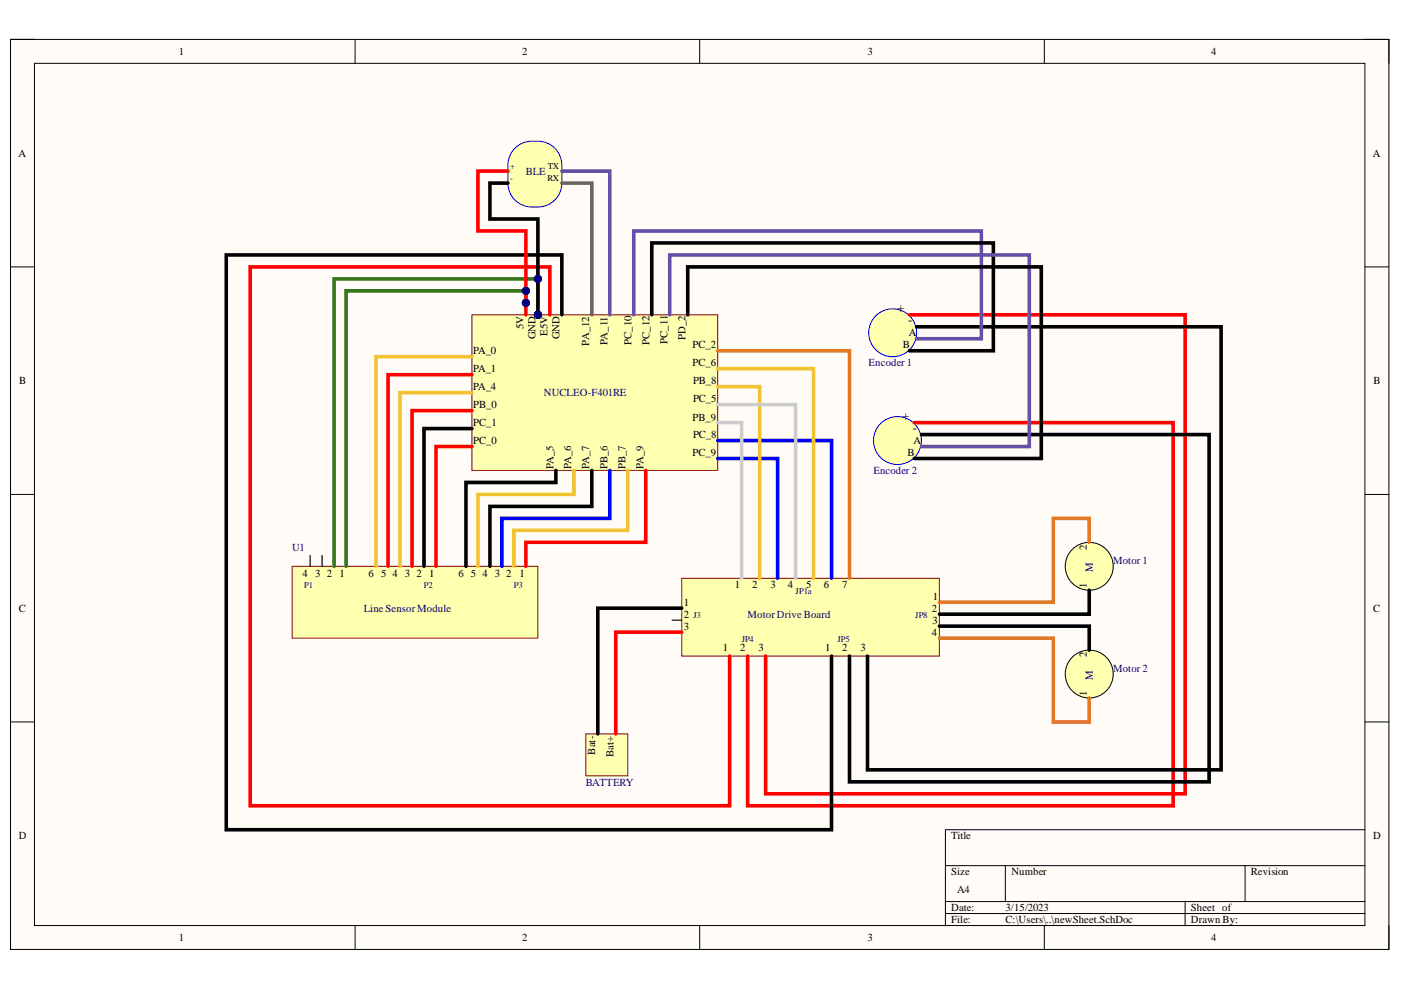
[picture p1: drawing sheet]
<svg xmlns="http://www.w3.org/2000/svg" width="297mm" height="210mm" viewBox="0 0 297 210" stroke-linecap="round" stroke-linejoin="round" font-family="sans-serif">
<path d="M2.2 8.4h292.3v192.9h-292.3z" fill-rule="evenodd" fill="#fffcf8"/>
<path d="M2.2 8.4h292.3v192.9h-292.3z" fill="none" stroke="#000" stroke-width=".21"/>
<path d="M7.3 13.4h282.1v182.8h-282.1z" fill-rule="evenodd" fill="#fffcf8"/>
<g fill="none" stroke="#000" stroke-width=".21">
<path d="M2.2 8.4h5.1M7.3 13.4h282.1v182.8h-282.1zM75.3 8.4v5M148.3 8.4v5M221.4 8.4v5M289.4 8.4h5.1v5M2.2 56.6h5.1M289.4 56.6h5.1M2.2 104.8h5.1M289.4 104.8h5.1M2.2 153.1h5.1M289.4 153.1h5.1"/>
<path d="M289.4 175.9h-89v20.3M75.3 196.2v5.1M148.3 196.2v5.1M200.4 183.5h89M200.4 191.2h89M200.4 193.7h89M213.2 183.5v7.7M221.4 196.2v5.1M251.3 191.2v5M264 183.5v7.7M294.5 196.2v5.1"/>
</g>
<circle cx="189.3" cy="70.6" r="5.1" fill="#ffffb0"/>
<circle cx="189.3" cy="70.6" r="5.1" fill="none" stroke="#00f" stroke-width=".21"/>
<path d="M192.8 66.7h2.1M192.8 74.4h2.1M194.3 69.3h2.1M194.3 71.8h2.1" fill="none" stroke="#000" stroke-width=".25"/>
<circle cx="190.3" cy="93.4" r="5.1" fill="#ffffb0"/>
<circle cx="190.3" cy="93.4" r="5.1" fill="none" stroke="#00f" stroke-width=".21"/>
<path d="M193.8 89.6h2.1M193.8 97.2h2.1M195.4 92.1h2M195.4 94.7h2" fill="none" stroke="#000" stroke-width=".25"/>
<path d="M61.9 120.1h52.1v15.2h-52.1z" fill-rule="evenodd" fill="#ffffb0"/>
<path d="M61.9 120.1h52.1v15.2h-52.1z" fill="none" stroke="#800000" stroke-width=".21"/>
<g fill="none" stroke="#000" stroke-width=".25">
<path d="M65.8 117.8v2.3M68.3 117.8v2.3M70.8 117.8v2.3M73.4 117.8v2.3M79.7 117.8v2.3M82.3 117.8v2.3M84.8 117.8v2.3M87.4 117.8v2.3M89.9 117.8v2.3M92.4 117.8v2.3M98.8 117.8v2.3M101.3 117.8v2.3"/>
<path d="M103.9 117.8v2.3M106.4 117.8v2.3M109 117.8v2.3M111.5 117.8v2.3"/>
</g>
<circle cx="230.9" cy="120.1" r="5.1" fill="#ffffb0"/>
<circle cx="230.9" cy="120.1" r="5.1" fill="none" stroke="#000" stroke-width=".21"/>
<path d="M230.9 112.7v2.3M230.9 125.1v2.3" fill="none" stroke="#000" stroke-width=".25"/>
<circle cx="230.9" cy="142.9" r="5.1" fill="#ffffb0"/>
<circle cx="230.9" cy="142.9" r="5.1" fill="none" stroke="#000" stroke-width=".21"/>
<path d="M230.9 135.6v2.2M230.9 148v2.3" fill="none" stroke="#000" stroke-width=".25"/>
<path d="M144.5 122.6h54.7v16.5h-54.7z" fill-rule="evenodd" fill="#ffffb0"/>
<path d="M144.5 122.6h54.7v16.5h-54.7z" fill="none" stroke="#800000" stroke-width=".21"/>
<g fill="none" stroke="#000" stroke-width=".25">
<path d="M142.5 128.9h2M142.5 131.5h2M142.5 134h2M154.7 139.1v2M157.2 120.6v2M158.5 139.1v2M161.1 120.6v2M162.3 139.1v2M164.9 120.6v2M168.7 120.6v2M172.5 120.6v2M176.3 120.6v2"/>
<path d="M176.3 139.1v2M180.1 120.6v2M180.1 139.1v2M183.9 139.1v2M199.2 127.7h2M199.2 130.2h2M199.2 132.8h2M199.2 135.3h2"/>
</g>
<path d="M124.2 155.6h8.9v8.9h-8.9z" fill-rule="evenodd" fill="#ffffb0"/>
<path d="M124.2 155.6h8.9v8.9h-8.9z" fill="none" stroke="#800000" stroke-width=".21"/>
<path d="M126.7 153.6v2M130.6 153.6v2" fill="none" stroke="#000" stroke-width=".25"/>
<circle cx="114" cy="66.7" r=".76" fill="#000080"/>
<circle cx="114" cy="66.7" r=".76" fill="none" stroke="#000080" stroke-width=".21"/>
<path d="M100.1 66.7h52.1v33.1h-52.1z" fill-rule="evenodd" fill="#ffffb0"/>
<path d="M100.1 66.7h52.1v33.1h-52.1z" fill="none" stroke="#800000" stroke-width=".21"/>
<g fill="none" stroke="#000" stroke-width=".25">
<path d="M97.8 75.6h2.3M97.8 79.4h2.3M114 64.5v2.2M116.6 64.5v2.2M119.1 64.5v2.2M134.4 64.5v2.2M138.2 64.5v2.2M142 64.5v2.2M145.8 64.5v2.2M152.2 78.2h2.2M152.2 74.4h2.2M97.8 83.2h2.3"/>
<path d="M97.8 87.1h2.3M97.8 90.9h2.3M97.8 94.7h2.3M117.9 99.8v2.2M121.7 99.8v2.2M125.5 99.8v2.2M129.3 99.8v2.2M133.1 99.8v2.2M136.9 99.8v2.2M152.2 89.6h2.2M152.2 85.8h2.2M152.2 82h2.2"/>
<path d="M152.2 93.4h2.2M152.2 97.2h2.2"/>
</g>
<circle cx="114" cy="66.7" r=".76" fill="#000080"/>
<circle cx="114" cy="66.7" r=".76" fill="none" stroke="#000080" stroke-width=".21"/>
<path d="M125.5 64.5v2.2M129.3 64.5v2.2" fill="none" stroke="#000" stroke-width=".25"/>
<path d="M108.9 31.7a6.4 6.4 0 0 1 7.7-1.1 5.1 5.1 0 0 1 2.5 4.4v3.8a5.1 5.1 0 0 1-5.1 5.1 5.3 5.3 0 0 1-6.2-4.2 16.8 16.8 0 0 1 .2-6.5z" fill="#ffffb0"/>
<path d="M108.9 31.7a6.4 6.4 0 0 1 7.7-1.1 5.1 5.1 0 0 1 2.5 4.4v3.8a5.1 5.1 0 0 1-5.1 5.1 5.3 5.3 0 0 1-6.2-4.2 16.8 16.8 0 0 1 .2-6.5z" fill="none" stroke="#00f" stroke-width=".21"/>
<path d="M105.7 36.3h2M105.7 38.8h2M119.1 36.3h2.1M119.1 38.8h2.1" fill="none" stroke="#000" stroke-width=".25"/>
<path d="M194.3 69.3h64.6v93.9h-75v-24.1M100.1 90.9h-10.2v29.2M117.9 99.8v2.5h-19.1v17.8M125.5 99.8v7.6h-21.6v12.7M195.4 92.1h61v73.7h-76.3v-26.7M144.5 128.9h-17.8v26.7M199.2 132.8h31.7v5M230.9 125.1v5.1h-31.7" fill="none" stroke="#000" stroke-width=".76"/>
<path d="M152.2 74.4h27.9v48.2M230.9 115v-5.1h-7.6v17.8h-24.1M199.2 135.3h24.1v17.8h7.6v-5.1" fill="none" stroke="#e27924" stroke-width=".76"/>
<path d="M100.1 79.4h-17.8v40.7M192.8 66.7h58.5v101.6h-89v-29.2M100.1 94.7h-7.7v25.4M100.1 87.1h-12.7v33M136.9 99.8v15.2h-25.4v5.1M193.8 89.6h54.9v81.2h-90.2v-31.7M144.5 134h-13.9v21.6" fill="none" stroke="#f00" stroke-width=".76"/>
<path d="M100.1 75.6h-20.4v44.5M152.2 78.2h20.3v44.4M100.1 83.2h-15.3v36.9M121.7 99.8v5h-20.4v15.3M133.1 99.8v12.6h-24.1v7.7M152.2 82h8.9v40.6" fill="none" stroke="#f1c232" stroke-width=".76"/>
<path d="M129.3 99.8v10.1h-22.9v10.2M152.2 97.2h12.7v25.4M152.2 93.4h24.1v29.2" fill="none" stroke="#00f" stroke-width=".76"/>
<path d="M152.2 89.6h5v33M152.2 85.8h16.5v36.8" fill="none" stroke="#ccc" stroke-width=".76"/>
<path d="M111.5 64.2v-2.5h-38.1v58.4" fill="none" stroke="#38761d" stroke-width=".76"/>
<circle cx="111.5" cy="61.7" r=".76" fill="#000080"/>
<circle cx="111.5" cy="61.7" r=".76" fill="none" stroke="#000080" stroke-width=".21"/>
<path d="M114 66.7v-7.6h-43.2v61" fill="none" stroke="#38761d" stroke-width=".76"/>
<circle cx="114" cy="66.7" r=".76" fill="#000080"/>
<circle cx="114" cy="66.7" r=".76" fill="none" stroke="#000080" stroke-width=".21"/>
<circle cx="114" cy="59.1" r=".76" fill="#000080"/>
<circle cx="114" cy="59.1" r=".76" fill="none" stroke="#000080" stroke-width=".21"/>
<path d="M107.7 38.8h-3.8v7.6h10.1v20.3M119.1 66.7v-12.6h-71.1v121.8h128.3v-36.8M138.2 66.7v-15.2h72.4v22.9h-17.8M145.8 66.7v-10.1h75v40.6h-27" fill="none" stroke="#000" stroke-width=".76"/>
<path d="M116.6 66.7v-10.1h-63.6v114.2h101.7v-31.7" fill="none" stroke="#f00" stroke-width=".76"/>
<path d="M119.1 36.3h10.2v30.4M134.4 66.7v-17.7h73.7v22.8h-13.8M142 66.7v-12.6h76.2v40.6h-22.8" fill="none" stroke="#674ea7" stroke-width=".76"/>
<path d="M119.1 38.8h6.4v27.9" fill="none" stroke="#666" stroke-width=".76"/>
<circle cx="114" cy="59.1" r=".76" fill="#000080"/>
<circle cx="114" cy="59.1" r=".76" fill="none" stroke="#000080" stroke-width=".21"/>
<circle cx="114" cy="66.7" r=".76" fill="#000080"/>
<circle cx="114" cy="66.7" r=".76" fill="none" stroke="#000080" stroke-width=".21"/>
<path d="M107.7 36.3h-6.4v12.7h10.2v17.7" fill="none" stroke="#f00" stroke-width=".76"/>
<circle cx="111.5" cy="61.7" r=".76" fill="#000080"/>
<circle cx="111.5" cy="61.7" r=".76" fill="none" stroke="#000080" stroke-width=".21"/>
<text font-size="3.2" fill="#000080" x="110.8" y="66.1">PI005V</text>
<g font-size="2.8">
<text x="190.2" y="66.2">+</text>
<text x="192.5" y="68.7">-</text>
<text x="191.3" y="89">+</text>
<text x="193.5" y="91.5">-</text>
</g>
<g font-size="2.3">
<text x="37.9" y="11.7">1</text>
<text x="110.7" y="11.7">2</text>
<text x="183.9" y="11.7">3</text>
<text x="256.8" y="11.7">4</text>
<text x="3.9" y="33.3">A</text>
<text x="291.1" y="33.3">A</text>
<text x="111" y="69.8" transform="rotate(-90 111 69.8)">5V</text>
<text x="113.5" y="71.8" transform="rotate(-90 113.5 71.8)">GND</text>
<text x="116.1" y="71.2" transform="rotate(-90 116.1 71.2)">E5V</text>
<text x="118.6" y="71.8" transform="rotate(-90 118.6 71.8)">GND</text>
<text x="192.7" y="71.3">A</text>
<text x="100.3" y="75.1">PA_0</text>
<text x="124.9" y="73.3" transform="rotate(-90 124.9 73.3)">PA_12</text>
<text x="128.8" y="73.1" transform="rotate(-90 128.8 73.1)">PA_11</text>
<text x="133.9" y="73.2" transform="rotate(-90 133.9 73.2)">PC_10</text>
<text x="137.7" y="73.2" transform="rotate(-90 137.7 73.2)">PC_12</text>
<text x="141.5" y="72.9" transform="rotate(-90 141.5 72.9)">PC_11</text>
<text x="145.3" y="72.1" transform="rotate(-90 145.3 72.1)">PD_2</text>
<text x="146.8" y="77.7">PC_6</text>
<text x="146.8" y="73.9">PC_2</text>
<text x="191.4" y="73.9">B</text>
<text x="4.1" y="81.5">B</text>
<text x="100.3" y="78.9">PA_1</text>
<text x="100.3" y="82.7">PA_4</text>
<text x="146.9" y="81.5">PB_8</text>
<text x="291.2" y="81.5">B</text>
<text x="100.3" y="86.5">PB_0</text>
<text x="146.8" y="89.2">PB_9</text>
<text x="146.9" y="85.3">PC_5</text>
<text x="100.3" y="90.4">PC_1</text>
<text x="100.3" y="94.2">PC_0</text>
<text x="146.9" y="93">PC_8</text>
<text x="193.7" y="94.2">A</text>
<text x="117.3" y="99.5" transform="rotate(-90 117.3 99.5)">PA_5</text>
<text x="121.1" y="99.5" transform="rotate(-90 121.1 99.5)">PA_6</text>
<text x="124.9" y="99.5" transform="rotate(-90 124.9 99.5)">PA_7</text>
<text x="128.8" y="99.5" transform="rotate(-90 128.8 99.5)">PB_6</text>
<text x="132.6" y="99.5" transform="rotate(-90 132.6 99.5)">PB_7</text>
<text x="136.4" y="99.5" transform="rotate(-90 136.4 99.5)">PA_9</text>
<text x="146.8" y="96.8">PC_9</text>
<text x="192.4" y="96.8">B</text>
<text x="230.4" y="116.5" transform="rotate(-90 230.4 116.5)">2</text>
<text x="64.1" y="122.4">4</text>
<text x="66.8" y="122.4">3</text>
<text x="69.3" y="122.4">2</text>
<text x="72" y="122.4">1</text>
<text x="78.2" y="122.4">6</text>
<text x="80.8" y="122.4">5</text>
<text x="83.2" y="122.4">4</text>
<text x="85.9" y="122.4">3</text>
<text x="88.3" y="122.4">2</text>
<text x="91" y="122.4">1</text>
<text x="97.2" y="122.4">6</text>
<text x="99.8" y="122.4">5</text>
<text x="102.3" y="122.4">4</text>
<text x="104.9" y="122.4">3</text>
<text x="107.3" y="122.4">2</text>
<text x="110.1" y="122.4">1</text>
<text x="155.8" y="124.7">1</text>
<text x="159.5" y="124.7">2</text>
<text x="163.3" y="124.7">3</text>
<text x="167.1" y="124.7">4</text>
<text x="171" y="124.7">5</text>
<text x="174.7" y="124.7">6</text>
<text x="178.6" y="124.7">7</text>
<text x="230.4" y="124.7" transform="rotate(-90 230.4 124.7)">1</text>
<text x="4" y="129.7">C</text>
<text x="145" y="128.5">1</text>
<text x="145" y="131">2</text>
<text x="197.6" y="129.7">2</text>
<text x="197.8" y="127.2">1</text>
<text x="291.2" y="129.7">C</text>
<text x="145" y="133.5">3</text>
<text x="197.6" y="134.8">4</text>
<text x="197.7" y="132.3">3</text>
<text x="153.3" y="138.1">1</text>
<text x="156.9" y="138.1">2</text>
<text x="160.8" y="138.1">3</text>
<text x="174.9" y="138.1">1</text>
<text x="178.6" y="138.1">2</text>
<text x="182.5" y="138.1">3</text>
<text x="230.4" y="139.4" transform="rotate(-90 230.4 139.4)">2</text>
<text x="230.4" y="147.5" transform="rotate(-90 230.4 147.5)">1</text>
<text x="126.2" y="160" transform="rotate(-90 126.2 160)">Bat-</text>
<text x="130.1" y="160.6" transform="rotate(-90 130.1 160.6)">Bat+</text>
<text x="4" y="178">D</text>
<text x="201.7" y="178">Title</text>
<text x="291.2" y="178">D</text>
<text x="201.7" y="185.6">Size</text>
<text x="214.4" y="185.6">Number</text>
<text x="265.2" y="185.6">Revision</text>
<text x="202.9" y="189.4">A4</text>
<text x="201.7" y="193.2">Date:</text>
<text x="201.7" y="195.7">File:</text>
<text x="213.2" y="193.2">3/15/2023</text>
<text x="213.2" y="195.7">C:\Users\..\newSheet.SchDoc</text>
<text x="252.5" y="193.2">Sheet of</text>
<text x="252.5" y="195.7">Drawn By:</text>
<text x="37.9" y="199.5">1</text>
<text x="110.7" y="199.5">2</text>
<text x="183.9" y="199.5">3</text>
<text x="256.8" y="199.5">4</text>
</g>
<g font-size="2.3" fill="#000080">
<text x="111.5" y="37.1">BLE</text>
<text x="184.1" y="77.7">Encoder 1</text>
<text x="115.3" y="84">NUCLEO-F401RE</text>
<text x="185.2" y="100.6">Encoder 2</text>
<text x="61.9" y="116.8">U1</text>
<text x="236" y="119.6">Motor 1</text>
<text x="231.7" y="121.4" transform="rotate(-90 231.7 121.4)">M</text>
<text x="77.1" y="129.7">Line Sensor Module</text>
<text x="158.5" y="131">Motor Drive Board</text>
<text x="236" y="142.4">Motor 2</text>
<text x="231.7" y="144.2" transform="rotate(-90 231.7 144.2)">M</text>
<text x="124.2" y="166.6">BATTERY</text>
</g>
<g font-size="1.9">
<text x="108.2" y="35.9">+</text>
<text x="116.1" y="35.9">TX</text>
<text x="108.2" y="38.5">-</text>
<text x="116.1" y="38.5">RX</text>
</g>
<g font-size="1.9" fill="#000080">
<text x="64.5" y="124.7">P1</text>
<text x="89.8" y="124.7">P2</text>
<text x="109" y="124.7">P3</text>
<text x="147" y="131.1">J3</text>
<text x="168.7" y="126">JP1a</text>
<text x="194" y="131.1">JP8</text>
<text x="157.3" y="136.1">JP4</text>
<text x="177.6" y="136.1">JP5</text>
</g>
</svg>
